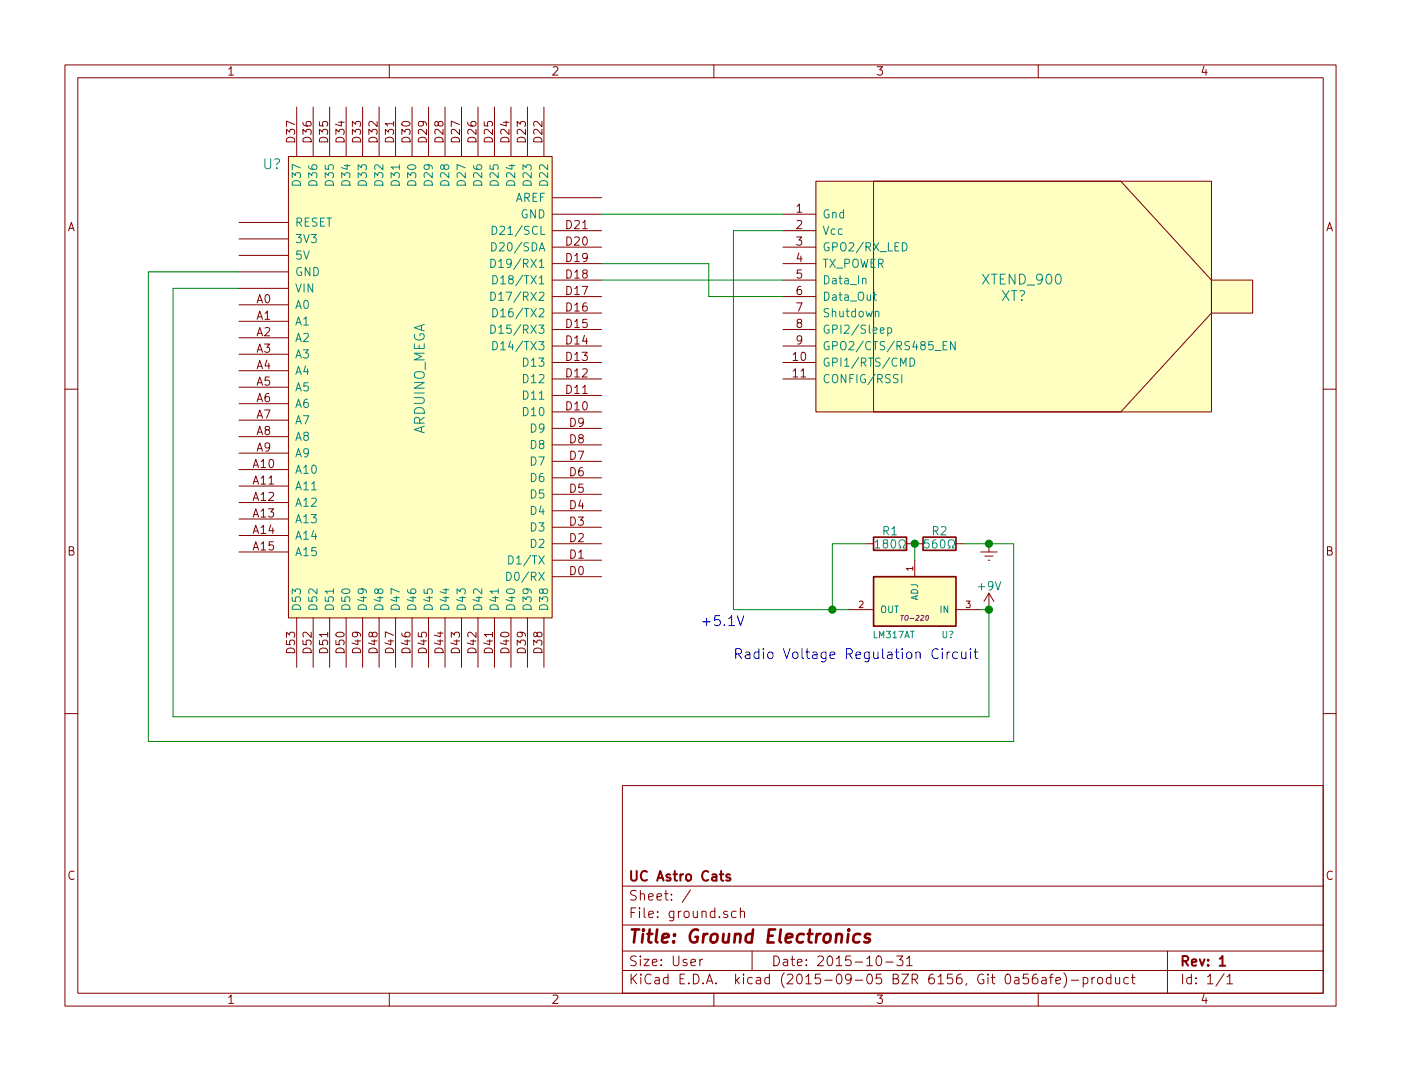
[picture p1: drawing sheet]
EESchema Schematic File Version 2
LIBS:power
LIBS:device
LIBS:transistors
LIBS:conn
LIBS:linear
LIBS:regul
LIBS:74xx
LIBS:cmos4000
LIBS:adc-dac
LIBS:memory
LIBS:xilinx
LIBS:microcontrollers
LIBS:dsp
LIBS:microchip
LIBS:analog_switches
LIBS:motorola
LIBS:texas
LIBS:intel
LIBS:audio
LIBS:interface
LIBS:digital-audio
LIBS:philips
LIBS:display
LIBS:cypress
LIBS:siliconi
LIBS:opto
LIBS:atmel
LIBS:contrib
LIBS:valves
LIBS:Shared
LIBS:ground-cache
EELAYER 25 0
EELAYER END
$Descr User 8500 6500
encoding utf-8
Sheet 1 1
Title "Ground Electronics"
Date "2015-10-31"
Rev "1"
Comp "UC Astro Cats"
Comment1 ""
Comment2 ""
Comment3 ""
Comment4 ""
$EndDescr
$Comp
L ARDUINO_MEGA U?
U 1 1
P 2550 2250
F 0 "U?" H 1650 3500 60  0000 C CNN
F 1 "ARDUINO_MEGA" V 2550 2200 60  0000 C CNN
F 2 "" H 2550 2250 60  0000 C CNN
F 3 "" H 2550 2250 60  0000 C CNN
	1    2550 2250
	1    0    0    -1  
$EndComp
$Comp
L XTEND_900 XT?
U 1 1
P 6150 1800
F 0 "XT?" H 6150 1800 60  0000 C CNN
F 1 "XTEND_900" H 6200 1900 60  0000 C CNN
F 2 "" H 6150 1800 60  0000 C CNN
F 3 "" H 6150 1800 60  0000 C CNN
	1    6150 1800
	1    0    0    -1  
$EndComp
$Comp
L LM317AT U?
U 1 1
P 5550 3650
F 0 "U?" H 5350 3850 40  0000 C CNN
F 1 "LM317AT" H 5550 3850 40  0000 L CNN
F 2 "TO-220" H 5550 3750 30  0000 C CIN
F 3 "" H 5550 3650 60  0000 C CNN
	1    5550 3650
	-1   0    0    1   
$EndComp
$Comp
L R R1
U 1 1
P 5400 3300
F 0 "R1" V 5480 3300 50  0000 C CNN
F 1 "180Ω" V 5400 3300 50  0000 C CNN
F 2 "" V 5330 3300 30  0000 C CNN
F 3 "" H 5400 3300 30  0000 C CNN
	1    5400 3300
	0    1    -1   0   
$EndComp
$Comp
L R R2
U 1 1
P 5700 3300
F 0 "R2" V 5780 3300 50  0000 C CNN
F 1 "560Ω" V 5700 3300 50  0000 C CNN
F 2 "" V 5630 3300 30  0000 C CNN
F 3 "" H 5700 3300 30  0000 C CNN
	1    5700 3300
	0    -1   -1   0   
$EndComp
$Comp
L Earth #PWR?
U 1 1
P 6000 3300
F 0 "#PWR?" H 6000 3050 50  0001 C CNN
F 1 "Earth" H 6000 3150 50  0001 C CNN
F 2 "" H 6000 3300 60  0000 C CNN
F 3 "" H 6000 3300 60  0000 C CNN
	1    6000 3300
	1    0    0    -1  
$EndComp
$Comp
L +9V #PWR?
U 1 1
P 6000 3700
F 0 "#PWR?" H 6000 3550 50  0001 C CNN
F 1 "+9V" H 6000 3840 50  0000 C CNN
F 2 "" H 6000 3700 60  0000 C CNN
F 3 "" H 6000 3700 60  0000 C CNN
	1    6000 3700
	1    0    0    -1  
$EndComp
Wire Wire Line
	4750 1700 3650 1700
Wire Wire Line
	4750 1800 4300 1800
Wire Wire Line
	4300 1800 4300 1600
Wire Wire Line
	4300 1600 3650 1600
Wire Wire Line
	3650 1300 4750 1300
Wire Wire Line
	5550 3400 5550 3300
Connection ~ 5550 3300
Wire Wire Line
	5250 3300 5050 3300
Wire Wire Line
	5050 3300 5050 3700
Wire Wire Line
	4450 3700 5150 3700
Wire Wire Line
	5850 3300 6150 3300
Wire Wire Line
	5950 3700 6000 3700
Wire Wire Line
	4450 3700 4450 1400
Wire Wire Line
	4450 1400 4750 1400
Connection ~ 5050 3700
Wire Wire Line
	1450 1750 1050 1750
Wire Wire Line
	1050 1750 1050 4350
Wire Wire Line
	1050 4350 6000 4350
Wire Wire Line
	6000 4350 6000 3700
Connection ~ 6000 3700
Wire Wire Line
	6150 3300 6150 4500
Wire Wire Line
	6150 4500 900  4500
Wire Wire Line
	900  4500 900  1650
Wire Wire Line
	900  1650 1450 1650
Connection ~ 6000 3300
Text Notes 4250 3800 0    60   ~ 0
+5.1V
Text Notes 4450 4000 0    60   ~ 0
Radio Voltage Regulation Circuit
$EndSCHEMATC
